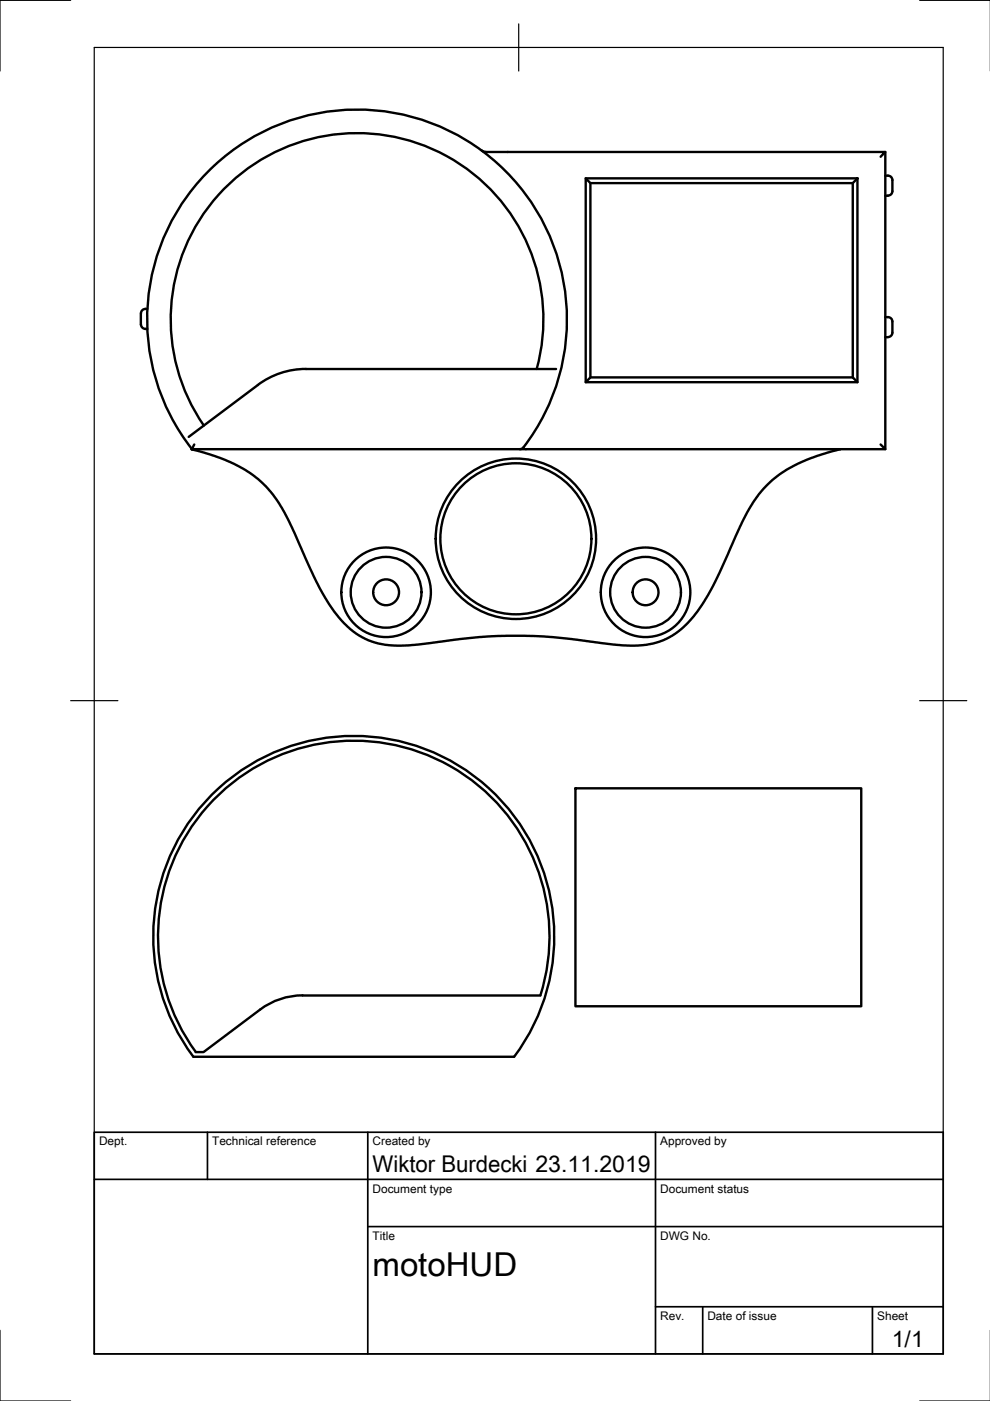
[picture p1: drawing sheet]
<svg xmlns="http://www.w3.org/2000/svg" width="210mm" height="297mm" viewBox="0 0 210 297" stroke-linecap="round" stroke-linejoin="round" font-family="sans-serif">
<!-- layer: Visible -->
<g fill="none" stroke="#000" stroke-width=".51">
<path d="M102.1 31.9l1 .3h84.6l-1 1M124.2 37.8h57.6v43.2h-57.6zM124.2 37.8l1 1h55.6M125.2 38.8v41.2M181.8 37.8l-1 1v41.2M187.7 32.2v63l-1-1M187.7 37.2a1.13 1.13 0 0 1 1.5 1M189.2 38.2v1.5a1.69 1.69 0 0 1-.6 1.7l-.3 .1M187.7 41.5h.6M29.9 66.4v2.4M29.9 68.8a.94 .94 0 0 0 .9 .9M30.8 65.5h.4"/>
<path d="M30.8 69.8h.4M30.8 65.5a.94 .94 0 0 0-.9 .9M113.8 78.2a39.5 39.5 0 0 0-44.7-49.4 39.5 39.5 0 0 0-25.9 61.4M117.9 78.2h-53a17 17 0 0 0-10.2 3.4l-14.7 11M187.7 67.2a1.2 1.2 0 0 1 1.2 .3 1.2 1.2 0 0 1 .3 1.3v1.7M187.7 71.5h.6M189.2 70.5a.94 .94 0 0 1-.9 1M40.7 95.2h-.1l6 1.9 4.5 2.1a23.8 23.8 0 0 1 10.5 11.9l6 13.2 2.3 3.9 2.1 2.9a15.4 15.4 0 0 0 14 5.7l2.6-.1 13-1.6 5.9-.3 7.8 .1 5.9 .6 9.5 1.2 2.9 .2 2.2-.1a15.5 15.5 0 0 0 12.1-7.2l1.5-2.2 1.9-3.4 5.6-12.3 1.6-3.2 1.8-2.9 1.9-2.3a28.1 28.1 0 0 1 13.2-7.3l2.8-.8M40.7 95.2h147M40.7 95.2a44.5 44.5 0 0 1 4.7-60.1 44.5 44.5 0 0 1 60.4-.2 44.5 44.5 0 0 1 5 60.2l-.6 .1M41.2 94.2l-.5 1M124.2 81l1-1h55.6l1 1"/>
<path d="M44.4 169a42.5 42.5 0 0 1 58.2-2.8 42.5 42.5 0 0 1 6.4 57.8h-68a42.5 42.5 0 0 1 3.4-55zM122 167.1h60.6v46.2h-60.6zM64.2 211.1h50.4M114.6 211a41.5 41.5 0 0 0-46.3-53.4 41.5 41.5 0 0 0-26.8 65.5h1.7l12-9.1a15 15 0 0 1 9-3"/>
<circle cx="109.4" cy="114.2" r="16"/>
<circle cx="109.4" cy="114.2" r="17"/>
<circle cx="81.9" cy="125.6" r="7.5"/>
<circle cx="81.9" cy="125.6" r="2.74"/>
<circle cx="81.9" cy="125.6" r="9.5"/>
<circle cx="136.9" cy="125.6" r="7.5"/>
<circle cx="136.9" cy="125.6" r="2.74"/>
<circle cx="136.9" cy="125.6" r="9.5"/>
</g>
<!-- layer: Border -->
<path d="M15 .1h-15v15M20 10.1h180v276.9h-180zM110 5.1v10M195 .1h15M15 148.6h10M195 148.6h10M0 282.1v14.9h15M195 297h15" fill="none" stroke="#000" stroke-width=".25"/>
<!-- layer: TitleBlock -->
<path d="M20 240.1h180v46.9h-180zM20 250h180M44 240.1v9.9M78 240.1v46.9M139 240.1v46.9M78 260.1h122M139 277.1h61M149 277.1v9.9M185 277.1v9.9" fill="none" stroke="#000" stroke-width=".36"/>
<text font-size="7" x="79" y="270.6">motoHUD</text>
<g font-size="4.9">
<text x="79" y="248.5">Wiktor Burdecki 23.11.2019</text>
<text x="189.1" y="285.7">1/1</text>
</g>
<g font-size="2.5">
<text x="21" y="242.9">Dept.</text>
<text x="45" y="242.9">Technical reference</text>
<text x="79" y="242.9">Created by</text>
<text x="140" y="242.9">Approved by</text>
<text x="79" y="252.8">Document type</text>
<text x="140" y="252.8">Document status</text>
<text x="79" y="262.9">Title</text>
<text x="140" y="262.9">DWG No.</text>
<text x="140" y="279.9">Rev.</text>
<text x="150" y="279.9">Date of issue</text>
<text x="186" y="279.9">Sheet</text>
</g>
</svg>
